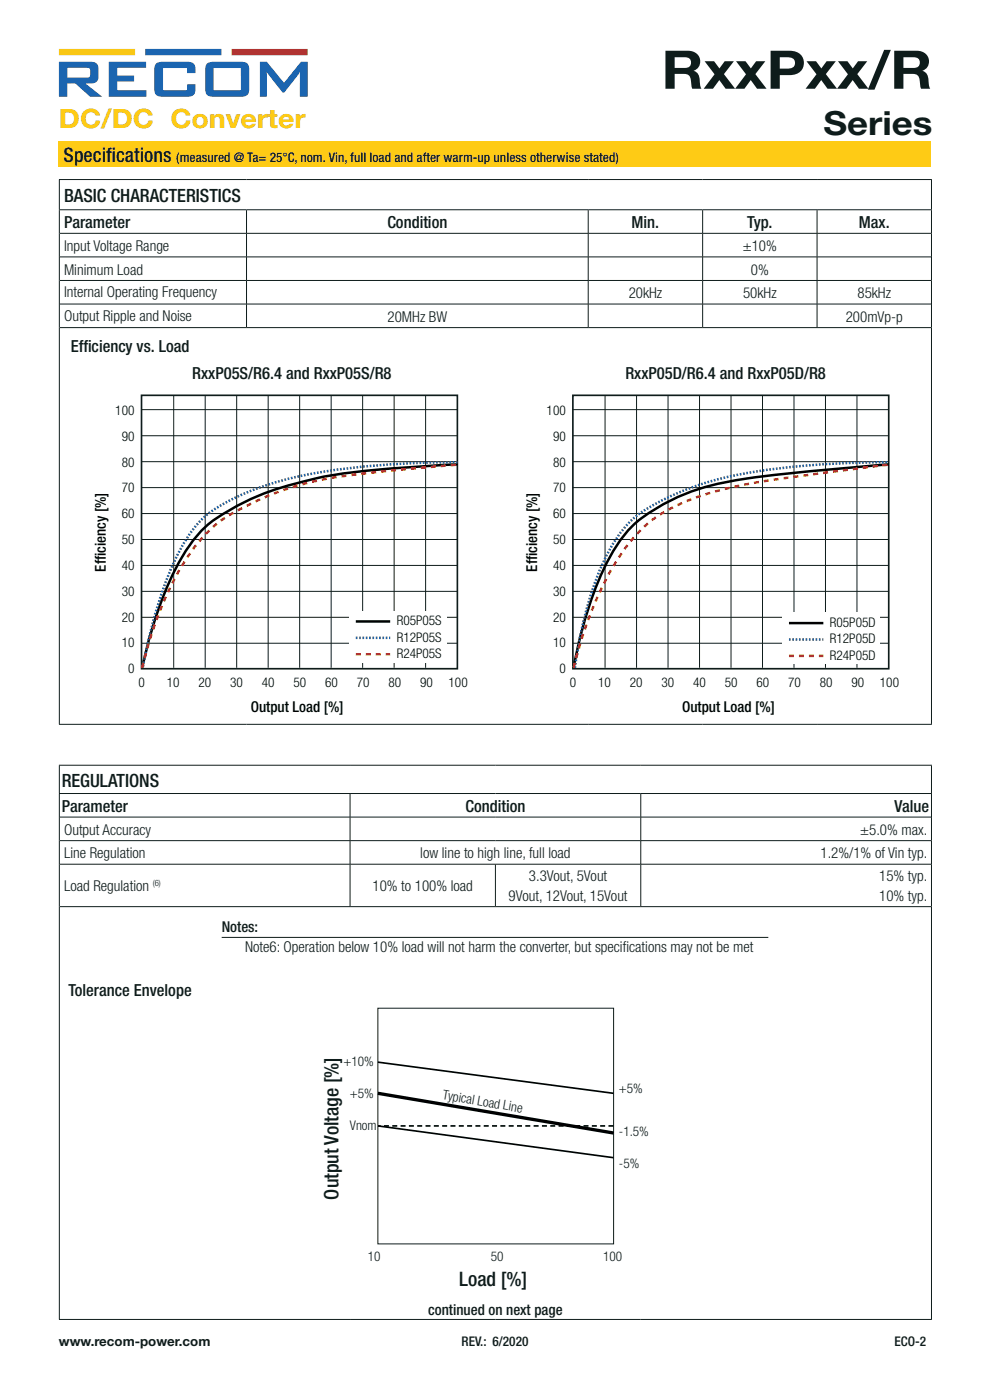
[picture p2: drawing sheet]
<svg xmlns="http://www.w3.org/2000/svg" width="210mm" height="297mm" viewBox="0 0 210 297" stroke-linecap="round" stroke-linejoin="round" font-family="sans-serif">
<path d="M12.5 10.4h16.1l.1 1.3h-16.2z" fill="#fdba26"/>
<path d="M30.8 10.4h16.1l.1 1.3h-16.2z" fill="#1b65b0"/>
<path d="M49.1 10.4h16.1l.1 1.3h-16.2z" fill="#d5272b"/>
<g fill="#1b65b0">
<path d="M23.1 13.1h7.9l-.1 1.3h-6v1.6h3.5v1.2l-3.5 .1v1.8h6.1v1.4h-7.9z"/>
<path d="M33.1 13.5l.6-.3 .7-.1h5.4a1.4 1.4 0 0 1 1.7 1.6v.8h-1.8l-.1-1.1-5 .1v4.6h5l.1-1.2h1.8v1.1a1.37 1.37 0 0 1-1.6 1.5h-5.6a1.38 1.38 0 0 1-1.6-1.6v-4.5z"/>
<path d="M55.2 13.1l1.4 .1 3.7 4.4 3.5-4.4 1.5-.1v7.4h-1.7v-5.3l-3.4 4.5-.3-.1-3.3-4.4v5.3h-1.5z"/>
<path d="M14.3 14.4h4.1a.55 .55 0 0 1 .7 .5v1a.54 .54 0 0 1-.7 .6l-4.1-.1zM12.5 13.1v7.4h1.8v-2.8h1.6l3.2 2.8h2.6l-3.5-2.8h.9a1.52 1.52 0 0 0 1.8-2 3.1 3.1 0 0 0-.5-2.3l-1.3-.3z"/>
<path d="M45.3 14.5l5.8-.1v4.7h-5.8zM43.9 13.5l-.3 .9-.1 4.5a1.35 1.35 0 0 0 1.6 1.6h6.2a1.37 1.37 0 0 0 1.6-1.5v-4.3a1.38 1.38 0 0 0-1.7-1.6h-6l-.7 .1z"/>
</g>
<path d="M12.5 30h185v5.5h-185z" fill="#fecb15"/>
<g fill="none" stroke="#0e1c1b" stroke-width=".21">
<path d="M12.5 38.1h185.2M12.6 38.2v6.2M197.6 38.2v6.2M12.5 44.5h185.2M12.6 44.6v109M12.7 59.5h184.8M12.7 54.5h184.8M12.7 49.5h184.8M52.3 44.6v4.9M52.3 49.5v5M52.3 54.5v5M52.3 59.5v5"/>
<path d="M124.8 44.6v4.9M124.8 49.5v5M124.8 54.5v5M124.8 59.5v5M149 44.6v4.9M149 49.5v5M149 54.5v5M149 59.5v5M173.3 44.6v4.9M173.3 49.5v5M173.3 54.5v5M173.3 59.5v5"/>
<path d="M197.6 44.6v109M12.7 64.5h184.8M12.7 69.5h184.8M52.3 64.5v5M124.8 64.5v5M149 64.5v5M173.3 64.5v5M121.4 86.9h67.1M121.6 97.9h67M121.6 92.4h67M128.3 83.9v57.8M135 83.9v57.8"/>
<path d="M141.7 83.9v57.8M148.4 83.9v57.8M155.1 83.9v57.8M161.7 83.9v57.8M168.4 83.9v57.8M175.1 83.9v57.8M181.8 83.9v57.8M121.4 103.4h67.1M121.6 108.9h67M121.6 114.4h67M121.6 120h67M121.4 131h67.1"/>
<path d="M121.4 136.5h67.1M121.6 125.5h67M12.5 153.7h185.2M12.5 168.3h185.2M12.5 162.3h185.2M12.6 162.4v5.9M12.6 168.4v111.4M12.7 173.3h184.8M12.7 178.3h184.8M74.3 168.4v4.9M74.3 173.4v4.9M74.3 178.4v4.9"/>
<path d="M135.9 168.4v4.9M135.9 173.4v4.9M135.9 178.4v4.9M197.6 162.4v5.9M197.6 168.4v111.4M12.7 183.3h184.8M12.7 192.3h184.8M47 198.9h116M74.3 183.4v8.9M105.1 183.4v8.9M135.9 183.4v8.9M12.5 279.9h185.2"/>
</g>
<path d="M121.5 83.9h67v58h-67z" fill="none" stroke="#0e1c1b" stroke-width=".35"/>
<path d="M166 130h20.6v10.8h-20.6z" fill="#fff"/>
<path d="M188.5 98.5h-.2a492 492 0 0 0-32.4 3.4 43.2 43.2 0 0 0-21.5 9.4 37.1 37.1 0 0 0-8.3 14 95.9 95.9 0 0 0-4.4 16.3M167.4 132.2h7.2" fill="none" stroke="#000001" stroke-width=".53"/>
<path d="M167.4 139.1h7.2M121.7 141.6v-.1a79.4 79.4 0 0 1 10.1-24 30.3 30.3 0 0 1 16.9-12.3 113.2 113.2 0 0 1 21.2-4.2l18.4-2.4" fill="none" stroke="#ea2f30" stroke-width=".53" stroke-dasharray="1.1" stroke-linecap="butt"/>
<path d="M167.4 135.7h7.2M122 141.7v-.2a83.8 83.8 0 0 1 5.8-21.8 25.5 25.5 0 0 1 8.4-11.1 59.2 59.2 0 0 1 23-8.4 186.3 186.3 0 0 1 29.3-2.1" fill="none" stroke="#22418f" stroke-width=".53" stroke-dasharray=".4" stroke-linecap="butt"/>
<path d="M30 83.9h67v58h-67z" fill="none" stroke="#0e1c1b" stroke-width=".35"/>
<g fill="none" stroke="#0e1c1b" stroke-width=".21">
<path d="M29.9 86.9h67.1M30.1 97.9h67M30.1 92.4h67M36.8 83.9v57.8M43.5 83.9v57.8M50.2 83.9v57.8M56.9 83.9v57.8M63.6 83.9v57.8M70.2 83.9v57.8M76.9 83.9v57.8M83.6 83.9v57.8M90.3 83.9v57.8"/>
<path d="M29.9 103.4h67.1M30.1 108.9h67M30.1 114.4h67M30.1 120h67M29.9 131h67.1M29.9 136.5h67.1M30.1 125.5h67"/>
</g>
<path d="M74.1 129.7h20.6v10.8h-20.6z" fill="#fff"/>
<path d="M97 98.5a256.9 256.9 0 0 0-28.4 2.6l-2.9 .7a54.4 54.4 0 0 0-21.7 9.6 36.6 36.6 0 0 0-8.9 13.8 96.3 96.3 0 0 0-4.9 16.4M75.5 131.8h7.3" fill="none" stroke="#000001" stroke-width=".53"/>
<path d="M75.5 138.8h7.3M30.2 141.6v-.1a75.8 75.8 0 0 1 10.1-24.2 27.3 27.3 0 0 1 12-10 64.4 64.4 0 0 1 24.4-6.8l20.1-1.9" fill="none" stroke="#ea2f30" stroke-width=".53" stroke-dasharray="1.1" stroke-linecap="butt"/>
<path d="M75.5 135.3h7.3M30.3 141.4l.1-.2a95.3 95.3 0 0 1 7.5-24 21.9 21.9 0 0 1 8.6-9.8 62.2 62.2 0 0 1 23.8-7.6 191.2 191.2 0 0 1 26.7-1.7" fill="none" stroke="#22418f" stroke-width=".53" stroke-dasharray=".4" stroke-linecap="butt"/>
<path d="M80.2 213.9h50v50h-50z" fill="none" stroke="#0e1c1b" stroke-width=".21"/>
<path d="M130.1 238.9h-49.9" fill="none" stroke="#000100" stroke-width=".35" stroke-dasharray="1.1 .7" stroke-linecap="butt"/>
<path d="M80.2 225.3l49.9 6.6" fill="none" stroke="#000100" stroke-width=".35"/>
<path d="M80.2 238.9l50 6.7z" fill="#000100" stroke="#000100" stroke-width=".35"/>
<path d="M80.2 231.9l50 8.5z" fill="#000100" stroke="#000100" stroke-width=".71" stroke-linecap="butt"/>
<text font-size="11.3" fill="#0e1c1b" x="140.3" y="18.8">RxxPxx/R</text>
<text font-size="7.1" fill="#0e1c1b" x="174.7" y="28.7">Series</text>
<text font-size="5.6" fill="#fecb15" x="12.5" y="27.2">DC/DC Converter</text>
<g font-size="4.2" fill="#0e1c1b">
<text x="13.5" y="34.4">Specif</text>
<text x="22.5" y="34.4">ications</text>
<text x="71.8" y="254.5" transform="rotate(-90 71.8 254.5)">Output Voltage [%]</text>
<text x="97.4" y="272.9">Load [%]</text>
</g>
<g font-size="3.9" fill="#0e1c1b">
<text x="13.6" y="42.8">BASIC CHARACTERISTICS</text>
<text x="13.1" y="166.9">REGULATIONS</text>
</g>
<g font-size="3.5" fill="#0e1c1b">
<text x="13.6" y="48.4">Parameter</text>
<text x="82.2" y="48.4">Condition</text>
<text x="134" y="48.4">Min.</text>
<text x="158.5" y="48.4">Typ.</text>
<text x="182.2" y="48.4">Max.</text>
<text x="15" y="74.7">Eff</text>
<text x="17.7" y="74.7">iciency vs. Load</text>
<text x="40.8" y="80.4">RxxP05S/R6.4 and RxxP05S/R8</text>
<text x="132.7" y="80.4">RxxP05D/R6.4 and RxxP05D/R8</text>
<text x="13.1" y="172.2">Parameter</text>
<text x="98.7" y="172.2">Condition</text>
<text x="189.7" y="172.2">Value</text>
<text x="14.5" y="211.3">Tolerance Envelope</text>
</g>
<g font-size="3.2" fill="#0e1c1b">
<text x="13.6" y="53.3">Input Voltage Range</text>
<text x="157.6" y="53.3">±10%</text>
<text x="13.6" y="58.3">Minimum Load</text>
<text x="159.3" y="58.3">0%</text>
<text x="13.6" y="63">Internal Operating Frequency</text>
<text x="133.4" y="63.3">20kHz</text>
<text x="157.6" y="63.3">50kHz</text>
<text x="181.9" y="63.3">85kHz</text>
<text x="13.6" y="68">Output Ripple and Noise</text>
<text x="82.2" y="68.3">20MHz BW</text>
<text x="179.4" y="68.3">200mVp-p</text>
<text x="13.6" y="177.1">Output Accuracy</text>
<text x="182.5" y="177.1">±5.0% max.</text>
<text x="13.6" y="182.1">Line Regulation</text>
<text x="89.2" y="182.1">low line to high line, full load</text>
<text x="174" y="182.1">1.2%/1% of Vin typ.</text>
<text x="13.6" y="189.1">Load Regulation</text>
<text x="79" y="189.1">10% to 100% load</text>
<text x="107.9" y="191.2">9Vout, 12Vout, 15Vout</text>
<text x="112.2" y="187">3.3Vout, 5Vout</text>
<text x="186.5" y="187">15% typ.</text>
<text x="186.5" y="191.2">10% typ.</text>
<text x="47" y="197.8">Notes:</text>
<text x="52" y="202">Note6: Operation below 10% load will not harm the converter, but specifications may not be met</text>
<text x="90.8" y="278.9">continued on next page</text>
</g>
<g font-size="3.2" fill="#000001">
<text x="22.4" y="121.2" transform="rotate(-90 22.4 121.2)">Efficiency [%]</text>
<text x="113.9" y="121.2" transform="rotate(-90 113.9 121.2)">Efficiency [%]</text>
<text x="53.2" y="151.1">Output Load [%]</text>
<text x="144.7" y="151.1">Output Load [%]</text>
</g>
<g font-size="2.8" fill="#0e1c1b">
<text x="37.4" y="34.4">(measured @ Ta= 25°C, nom. Vin, full load and after warm-up unless otherwise stated)</text>
<text x="72.9" y="226.2">+10%</text>
<text x="74.2" y="232.9">+5%</text>
<text x="93.8" y="233.1" transform="rotate(10 93.8 233.1)">Typical Load Line</text>
<text x="131.3" y="231.9">+5%</text>
<text x="74.2" y="239.7">Vnom</text>
<text x="131.3" y="241.1">-1.5%</text>
<text x="131.3" y="247.8">-5%</text>
<text x="78" y="267.4">10</text>
<text x="104.1" y="267.5">50</text>
<text x="127.9" y="267.5">100</text>
<text x="12.5" y="285.6">www.recom-power.com</text>
<text x="97.9" y="285.6">REV.: 6/2020</text>
<text x="189.8" y="285.6">ECO-2</text>
</g>
<g font-size="2.8" fill="#000001">
<text x="24.5" y="88">100</text>
<text x="116" y="88">100</text>
<text x="25.8" y="93.5">90</text>
<text x="117.3" y="93.5">90</text>
<text x="25.8" y="99">80</text>
<text x="117.3" y="99">80</text>
<text x="25.8" y="104.4">70</text>
<text x="117.3" y="104.4">70</text>
<text x="25.8" y="109.9">60</text>
<text x="117.3" y="109.9">60</text>
<text x="25.8" y="115.4">50</text>
<text x="117.3" y="115.4">50</text>
<text x="25.8" y="120.9">40</text>
<text x="117.3" y="120.9">40</text>
<text x="25.8" y="126.4">30</text>
<text x="25.8" y="131.9">20</text>
<text x="117.3" y="126.4">30</text>
<text x="117.3" y="131.9">20</text>
<text x="25.8" y="137.3">10</text>
<text x="84.1" y="132.6">R05P05S</text>
<text x="84.1" y="136.1">R12P05S</text>
<text x="117.3" y="137.3">10</text>
<text x="176" y="133">R05P05D</text>
<text x="176" y="136.5">R12P05D</text>
<text x="27.2" y="142.8">0</text>
<text x="84.1" y="139.7">R24P05S</text>
<text x="118.7" y="142.8">0</text>
<text x="176" y="140">R24P05D</text>
<text x="29.3" y="145.8">0</text>
<text x="35.4" y="145.8">10</text>
<text x="42.1" y="145.8">20</text>
<text x="48.8" y="145.8">30</text>
<text x="55.5" y="145.8">40</text>
<text x="62.2" y="145.8">50</text>
<text x="69" y="145.8">60</text>
<text x="75.7" y="145.8">70</text>
<text x="82.4" y="145.8">80</text>
<text x="89.1" y="145.8">90</text>
<text x="95.2" y="145.8">100</text>
<text x="120.8" y="145.8">0</text>
<text x="126.9" y="145.8">10</text>
<text x="133.6" y="145.8">20</text>
<text x="140.3" y="145.8">30</text>
<text x="147" y="145.8">40</text>
<text x="153.7" y="145.8">50</text>
<text x="160.5" y="145.8">60</text>
<text x="167.2" y="145.8">70</text>
<text x="173.9" y="145.8">80</text>
<text x="180.6" y="145.8">90</text>
<text x="186.7" y="145.8">100</text>
</g>
<text font-size="1.9" fill="#0e1c1b" x="32.4" y="188">(6)</text>
</svg>
